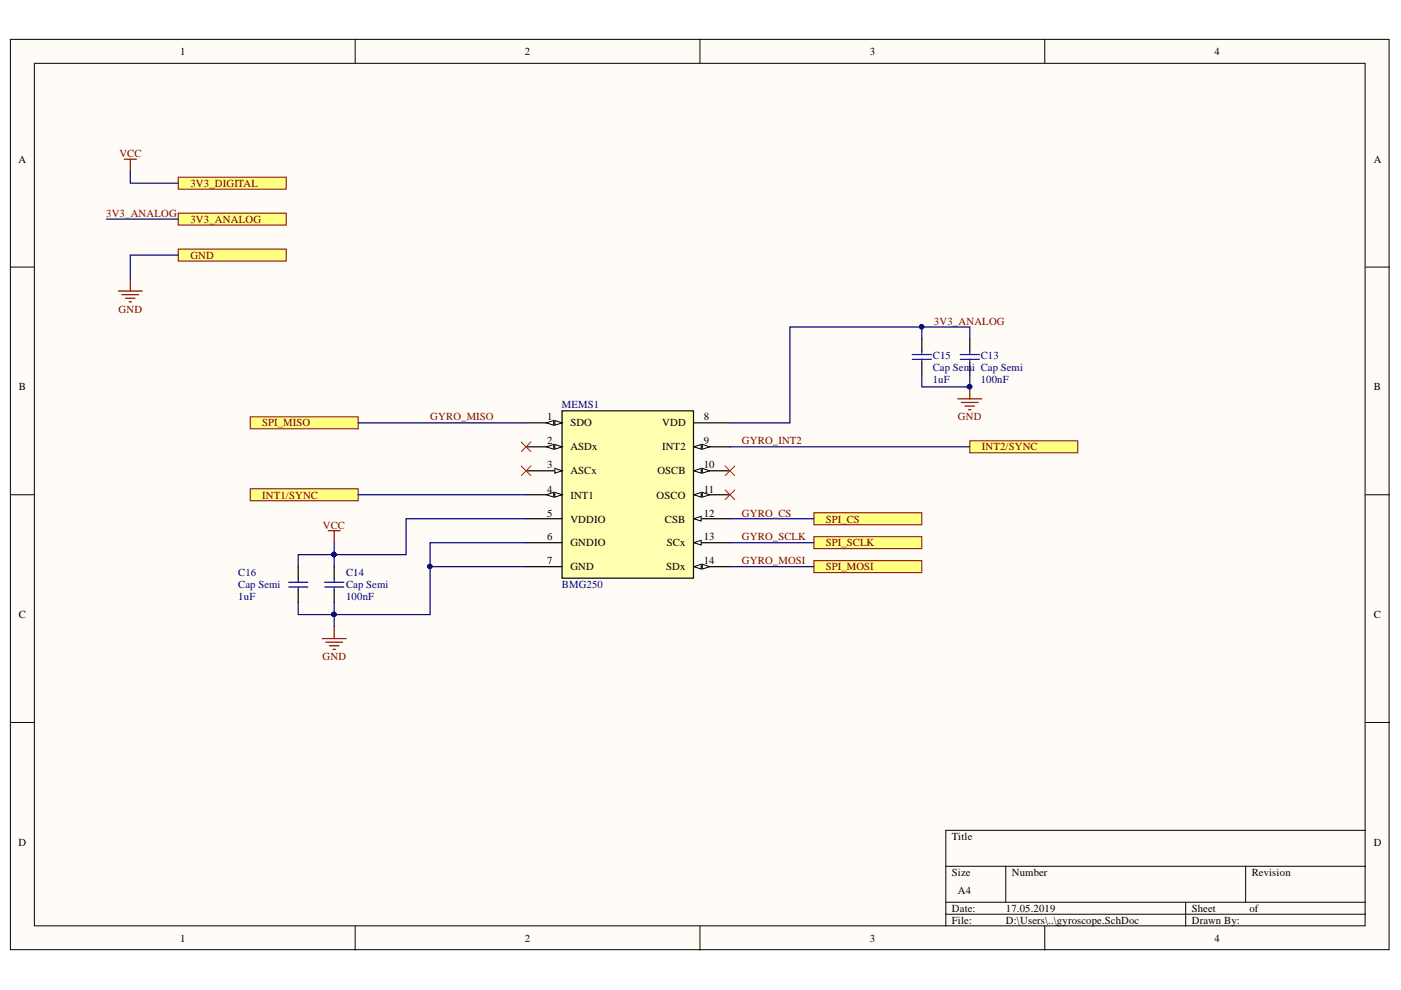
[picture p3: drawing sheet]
<svg xmlns="http://www.w3.org/2000/svg" width="297mm" height="210mm" viewBox="0 0 297 210" stroke-linecap="round" stroke-linejoin="round" font-family="sans-serif">
<g fill="#fffcf8" stroke="#000" stroke-width=".21">
<path d="M2.2 8.3h292.3v193.1h-292.3z"/>
<path d="M7.3 13.4h282.1v182.9h-282.1z"/>
</g>
<g fill="none" stroke="#000" stroke-width=".21">
<path d="M75.3 8.3v5.1M148.4 8.3v5.1M221.5 8.3v5.1M2.2 56.6h5.1M289.5 56.6h5.1M2.2 104.9h5.1M289.5 104.9h5.1M2.2 153.2h5.1M289.5 153.2h5.1M289.5 176h-89v20.4M75.3 196.4v5.1M148.4 196.4v5.1"/>
<path d="M200.5 183.7h89M200.5 191.3h89M200.5 193.8h89M213.2 183.7v7.6M221.5 196.4v5.1M251.4 191.3v5.1M264.1 183.7v7.6"/>
</g>
<path d="M26.4 33.8h2.5M27.6 33.8v2.5M27.6 59.2v2.5M25.1 61.7h5.1M25.8 62.5h3.6M26.6 63.2h2M27.4 64h.5" fill="none" stroke="#800000" stroke-width=".26"/>
<g fill="#ffff80" stroke="#800000" stroke-width=".21">
<path d="M37.8 37.6h22.9v2.5h-22.9z" fill-rule="evenodd"/>
<path d="M37.8 52.8h22.9v2.6h-22.9z" fill-rule="evenodd"/>
<path d="M37.8 45.2h22.9v2.5h-22.9z" fill-rule="evenodd"/>
</g>
<path d="M205.6 71.9v2.5M205.6 77v2.5M70.9 120.1v2.6M70.9 125.2v2.6" fill="none" stroke="#000" stroke-width=".26"/>
<path d="M203.6 75.2h4.1M203.6 76.2h4.1M205.6 74.4v.8M205.6 76.2v.8M68.8 123.4h4.1M68.8 124.5h4.1M70.9 122.7v.7M70.9 124.5v.7" fill="none" stroke="#00f" stroke-width=".26"/>
<path d="M203.1 84.6h5.1M203.8 85.3h3.6M204.6 86.1h2M205.4 86.9h.5M205.6 82v2.6M69.6 112.5h2.5M70.9 112.5v2.6M68.3 135.4h5.1M69.1 136.2h3.5M69.8 136.9h2.1M70.6 137.7h.5M70.9 132.9v2.5" fill="none" stroke="#800000" stroke-width=".26"/>
<circle cx="205.6" cy="82" r=".46" fill="#000080" stroke="#000080" stroke-width=".21"/>
<g fill="#ffff80" stroke="#800000" stroke-width=".21">
<path d="M172.6 108.7h22.8v2.6h-22.8z" fill-rule="evenodd"/>
<path d="M53.1 103.6h22.8v2.6h-22.8z" fill-rule="evenodd"/>
<path d="M205.6 93.5h22.9v2.5h-22.9z" fill-rule="evenodd"/>
<path d="M172.6 118.9h22.8v2.5h-22.8z" fill-rule="evenodd"/>
<path d="M53.1 88.4h22.8v2.5h-22.8z" fill-rule="evenodd"/>
<path d="M172.6 113.8h22.8v2.5h-22.8z" fill-rule="evenodd"/>
</g>
<path d="M195.4 71.9v2.5M195.4 77v2.5M63.2 120.1v2.6M63.2 125.2v2.6" fill="none" stroke="#000" stroke-width=".26"/>
<path d="M193.4 75.2h4.1M193.4 76.2h4.1M195.4 74.4v.8M195.4 76.2v.8M61.2 123.4h4.1M61.2 124.5h4.1M63.2 122.7v.7M63.2 124.5v.7" fill="none" stroke="#00f" stroke-width=".26"/>
<path d="M119.2 87.1h27.8v35.5h-27.8z" fill="#ffffb0" stroke="#000" stroke-width=".26"/>
<path d="M111.5 89.7h7.7" fill="none" stroke="#000" stroke-width=".26"/>
<path d="M117.6 89.1l1.6 .6-1.6 .5z" fill="#fffcf8"/>
<path d="M117.6 89.1l1.6 .6-1.6 .5z" fill="none" stroke="#000" stroke-width=".21"/>
<path d="M115.9 89.7l1.5-.6v1.1z" fill="#fffcf8"/>
<path d="M115.9 89.7l1.5-.6v1.1z" fill="none" stroke="#000" stroke-width=".21"/>
<path d="M111.5 94.7h7.7" fill="none" stroke="#000" stroke-width=".26"/>
<path d="M117.6 94.2l1.6 .5-1.6 .5z" fill="#fffcf8"/>
<path d="M117.6 94.2l1.6 .5-1.6 .5z" fill="none" stroke="#000" stroke-width=".21"/>
<path d="M115.9 94.7l1.5-.5v1z" fill="#fffcf8"/>
<path d="M115.9 94.7l1.5-.5v1z" fill="none" stroke="#000" stroke-width=".21"/>
<path d="M111.5 99.8h7.7" fill="none" stroke="#000" stroke-width=".26"/>
<path d="M117.6 99.3l1.6 .5-1.6 .5z" fill="#fffcf8"/>
<path d="M117.6 99.3l1.6 .5-1.6 .5z" fill="none" stroke="#000" stroke-width=".21"/>
<path d="M111.5 104.9h7.7" fill="none" stroke="#000" stroke-width=".26"/>
<path d="M117.6 104.4l1.6 .5-1.6 .5z" fill="#fffcf8"/>
<path d="M117.6 104.4l1.6 .5-1.6 .5z" fill="none" stroke="#000" stroke-width=".21"/>
<path d="M115.9 104.9l1.5-.5v1z" fill="#fffcf8"/>
<path d="M115.9 104.9l1.5-.5v1z" fill="none" stroke="#000" stroke-width=".21"/>
<path d="M147.1 89.7h7.7M147.1 94.7h7.7M111.5 110h7.7M111.5 115.1h7.7M111.5 120.1h7.7" fill="none" stroke="#000" stroke-width=".26"/>
<path d="M147.1 94.7l1.6-.5v1z" fill="#fffcf8"/>
<path d="M147.1 94.7l1.6-.5v1z" fill="none" stroke="#000" stroke-width=".21"/>
<path d="M148.9 94.2l1.5 .5-1.5 .5z" fill="#fffcf8"/>
<path d="M148.9 94.2l1.5 .5-1.5 .5z" fill="none" stroke="#000" stroke-width=".21"/>
<path d="M147.1 99.8h7.7" fill="none" stroke="#000" stroke-width=".26"/>
<path d="M147.1 99.8l1.6-.5v1z" fill="#fffcf8"/>
<path d="M147.1 99.8l1.6-.5v1z" fill="none" stroke="#000" stroke-width=".21"/>
<path d="M148.9 99.3l1.5 .5-1.5 .5z" fill="#fffcf8"/>
<path d="M148.9 99.3l1.5 .5-1.5 .5z" fill="none" stroke="#000" stroke-width=".21"/>
<path d="M147.1 104.9h7.7" fill="none" stroke="#000" stroke-width=".26"/>
<path d="M147.1 104.9l1.6-.5v1z" fill="#fffcf8"/>
<path d="M147.1 104.9l1.6-.5v1z" fill="none" stroke="#000" stroke-width=".21"/>
<path d="M148.9 104.4l1.5 .5-1.5 .5z" fill="#fffcf8"/>
<path d="M148.9 104.4l1.5 .5-1.5 .5z" fill="none" stroke="#000" stroke-width=".21"/>
<path d="M147.1 110h7.7" fill="none" stroke="#000" stroke-width=".26"/>
<path d="M147.1 110l1.6-.5v1z" fill="#fffcf8"/>
<path d="M147.1 110l1.6-.5v1z" fill="none" stroke="#000" stroke-width=".21"/>
<path d="M147.1 115.1h7.7" fill="none" stroke="#000" stroke-width=".26"/>
<path d="M147.1 115.1l1.6-.5v1z" fill="#fffcf8"/>
<path d="M147.1 115.1l1.6-.5v1z" fill="none" stroke="#000" stroke-width=".21"/>
<path d="M147.1 120.1h7.7" fill="none" stroke="#000" stroke-width=".26"/>
<path d="M147.1 120.1l1.6-.5v1.1z" fill="#fffcf8"/>
<path d="M147.1 120.1l1.6-.5v1.1z" fill="none" stroke="#000" stroke-width=".21"/>
<path d="M148.9 119.6l1.5 .5-1.5 .6z" fill="#fffcf8"/>
<path d="M148.9 119.6l1.5 .5-1.5 .6z" fill="none" stroke="#000" stroke-width=".21"/>
<g fill="none" stroke="#000080" stroke-width=".26">
<path d="M27.6 36.3v2.5h10.2M22.5 46.5h15.3M37.8 54.1h-10.2v5.1M195.4 79.5v2.5h10.2v-2.5M195.4 71.9v-2.6h10.2v2.6M195.4 69.3h-27.9v20.4h-12.7M75.9 89.7h35.6M154.8 94.7h50.8M70.9 115.1v5M75.9 104.9h35.6M111.5 115.1h-20.3v15.2h-28v-2.5M111.5 110h-25.4v7.6h-22.9v2.5"/>
<path d="M154.8 110h17.8M154.8 115.1h17.8M70.9 127.8v5.1M91.2 120.1h20.3M154.8 120.1h17.8"/>
</g>
<g fill="#000080" stroke="#000080" stroke-width=".21">
<circle cx="205.6" cy="82" r=".46"/>
<circle cx="70.8" cy="117.6" r=".47"/>
<circle cx="70.8" cy="130.3" r=".46"/>
<circle cx="91.1" cy="120.1" r=".46"/>
<circle cx="195.4" cy="69.3" r=".46"/>
</g>
<path d="M110.5 93.7l2.1 2.1M110.5 98.8l2.1 2M112.6 93.7l-2.1 2.1M112.6 98.8l-2.1 2M153.7 98.8l2.1 2M155.8 98.8l-2.1 2M153.7 103.9l2.1 2M155.8 103.9l-2.1 2" fill="none" stroke="#f00" stroke-width=".21"/>
<g font-size="2.3">
<text x="38.2" y="11.7">1</text>
<text x="111.3" y="11.7">2</text>
<text x="184.4" y="11.7">3</text>
<text x="257.5" y="11.7">4</text>
<text x="3.9" y="34.5">A</text>
<text x="291.3" y="34.5">A</text>
<text x="4" y="82.8">B</text>
<text x="291.3" y="82.8">B</text>
<text x="116" y="89.1">1</text>
<text x="149.2" y="89.1">8</text>
<text x="116" y="94.2">2</text>
<text x="120.9" y="90.4">SDO</text>
<text x="120.9" y="95.5">ASDx</text>
<text x="140.4" y="90.4">VDD</text>
<text x="140.4" y="95.5">INT2</text>
<text x="149.2" y="94.2">9</text>
<text x="116" y="99.3">3</text>
<text x="120.9" y="100.6">ASCx</text>
<text x="139.4" y="100.6">OSCB</text>
<text x="149.2" y="99.3">10</text>
<text x="116" y="104.4">4</text>
<text x="120.9" y="105.7">INT1</text>
<text x="139.2" y="105.7">OSCO</text>
<text x="149.2" y="104.4">11</text>
<text x="116" y="109.5">5</text>
<text x="120.9" y="110.8">VDDIO</text>
<text x="141" y="110.8">CSB</text>
<text x="149.2" y="109.5">12</text>
<text x="116" y="114.6">6</text>
<text x="116" y="119.7">7</text>
<text x="120.9" y="115.9">GNDIO</text>
<text x="141.4" y="115.9">SCx</text>
<text x="149.2" y="114.6">13</text>
<text x="149.2" y="119.7">14</text>
<text x="120.9" y="120.9">GND</text>
<text x="141.2" y="120.9">SDx</text>
<text x="4" y="131.1">C</text>
<text x="291.3" y="131.1">C</text>
<text x="3.9" y="179.4">D</text>
<text x="201.8" y="178.1">Title</text>
<text x="291.3" y="179.4">D</text>
<text x="201.8" y="185.7">Size</text>
<text x="214.5" y="185.7">Number</text>
<text x="265.4" y="185.7">Revision</text>
<text x="203.1" y="189.5">A4</text>
<text x="201.8" y="193.3">Date:</text>
<text x="201.8" y="195.9">File:</text>
<text x="213.3" y="193.3">17.05.2019</text>
<text x="213.3" y="195.9">D:\Users\..\gyroscope.SchDoc</text>
<text x="252.7" y="193.3">Sheet</text>
<text x="252.7" y="195.9">Drawn By:</text>
<text x="264.9" y="193.3">of</text>
<text x="38.2" y="199.7">1</text>
<text x="111.3" y="199.7">2</text>
<text x="184.4" y="199.7">3</text>
<text x="257.5" y="199.7">4</text>
</g>
<g font-size="2.3" fill="#800000">
<text x="25.3" y="33.2">VCC</text>
<text x="40.4" y="39.6">3V3_DIGITAL</text>
<text x="22.5" y="46">3V3_ANALOG</text>
<text x="40.4" y="47.3">3V3_ANALOG</text>
<text x="40.4" y="54.9">GND</text>
<text x="25.1" y="66.3">GND</text>
<text x="198" y="68.8">3V3_ANALOG</text>
<text x="91.2" y="89.1">GYRO_MISO</text>
<text x="203.1" y="89.1">GND</text>
<text x="55.6" y="90.4">SPI_MISO</text>
<text x="157.3" y="94.2">GYRO_INT2</text>
<text x="208.2" y="95.5">INT2/SYNC</text>
<text x="55.6" y="105.7">INT1/SYNC</text>
<text x="68.5" y="112.1">VCC</text>
<text x="157.3" y="109.5">GYRO_CS</text>
<text x="175.1" y="110.8">SPI_CS</text>
<text x="157.3" y="114.6">GYRO_SCLK</text>
<text x="157.3" y="119.7">GYRO_MOSI</text>
<text x="175.1" y="115.9">SPI_SCLK</text>
<text x="175.1" y="120.9">SPI_MOSI</text>
<text x="68.4" y="140">GND</text>
</g>
<g font-size="2.3" fill="#000080">
<text x="197.8" y="76.2">C15</text>
<text x="207.9" y="76.2">C13</text>
<text x="197.8" y="81.3">1uF</text>
<text x="197.8" y="78.7">Cap Semi Cap Semi</text>
<text x="207.9" y="81.3">100nF</text>
<text x="119.2" y="86.6">MEMS1</text>
<text x="50.5" y="122.2">C16</text>
<text x="50.5" y="124.7">Cap Semi</text>
<text x="73.4" y="122.2">C14</text>
<text x="73.4" y="124.7">Cap Semi</text>
<text x="119.2" y="124.7">BMG250</text>
<text x="50.5" y="127.3">1uF</text>
<text x="73.4" y="127.3">100nF</text>
</g>
</svg>
